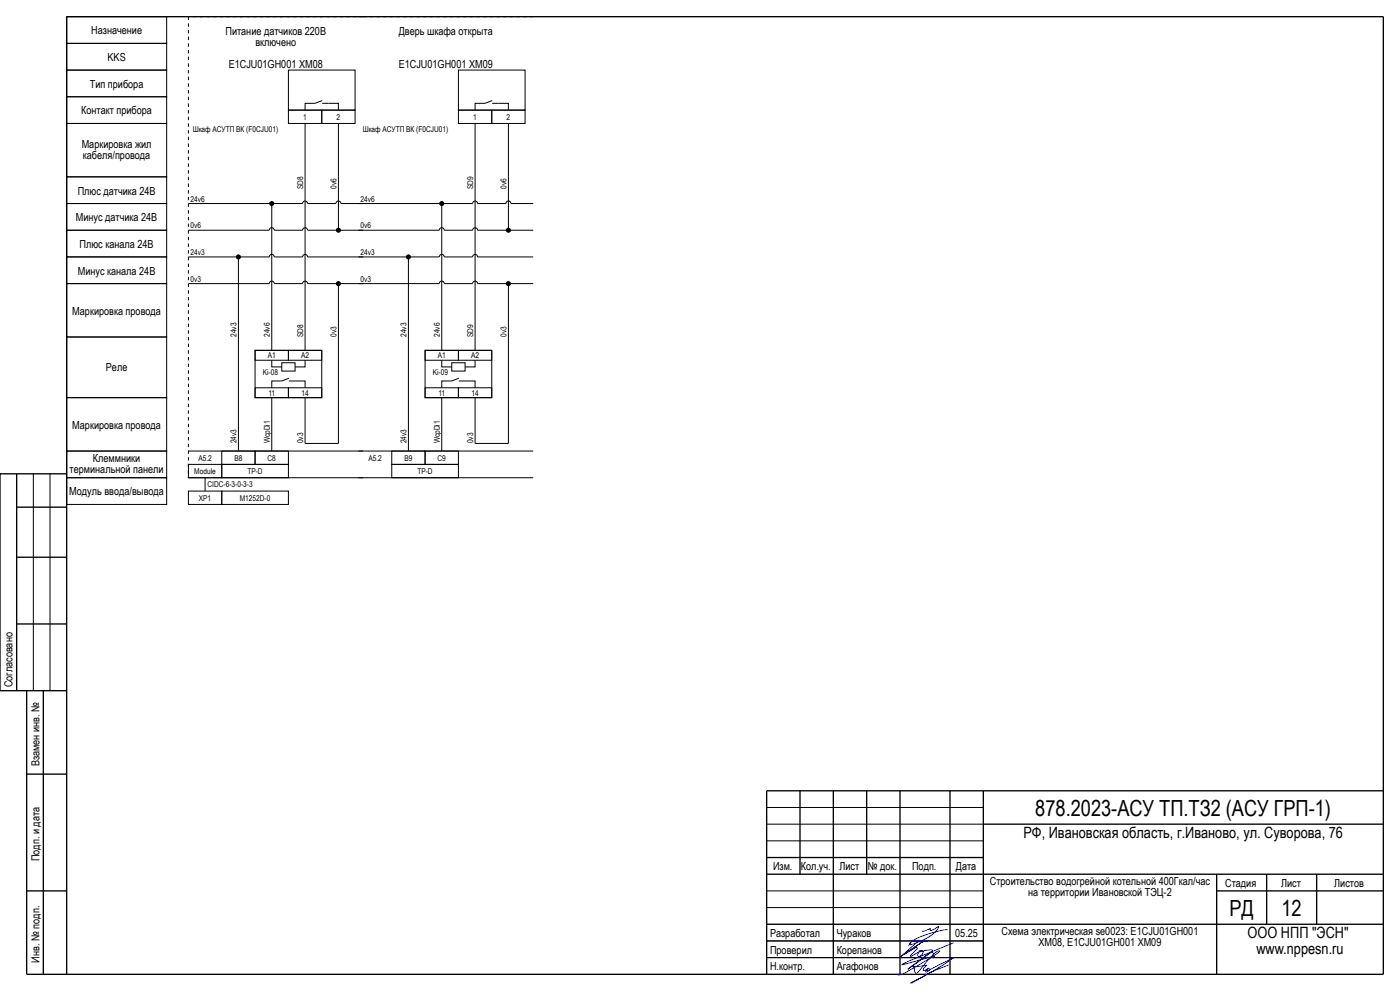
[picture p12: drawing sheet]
<svg xmlns="http://www.w3.org/2000/svg" width="420mm" height="297mm" viewBox="0 0 420 297" stroke-linecap="round" stroke-linejoin="round" font-family="sans-serif">
<g fill="#000" stroke="#000" stroke-width=".3">
<path d="M91.5 37v16zM101.5 37v16zM142.5 37v16zM152.5 37v16zM91.5 53v52zM101.5 53v15.6zM142.5 53v52zM152.5 53v15.6zM56.5 69h24.3zM56.5 77h24.3zM56.5 61h34.3zM71.5 77.4v57.8z"/>
<path d="M81.5 61.4v43.6zM82.3 69h8.5zM82.3 77h8.5zM92.3 61h8.5zM92.3 77h16.7zM92.3 69h16.7zM102.3 61h6.7zM107.5 69h24.3zM107.5 77h24.3zM107.5 61h34.3zM122.5 77.4v57.8zM132.5 61.4v43.6z"/>
<path d="M133.3 69h8.5zM133.3 77h8.5zM143.3 61h8.5zM143.3 77h16.7zM143.3 69h16.7zM153.3 61h6.7zM56.5 85h24.3zM82.3 85h8.5zM92.3 85h16.7zM101.5 85.4v47.5zM107.5 85h24.3zM133.3 85h8.5z"/>
<path d="M143.3 85h16.7zM152.5 85.4v47.5zM81.5 119.2v16zM91.5 119.2v13.7zM132.5 119.2v16zM142.5 119.2v13.7zM56.5 135.2h52.5zM91.5 132.9h10zM107.5 135.2h52.5zM142.5 132.9h10zM56.5 143.2h52.5zM61.5 143.2v4z"/>
<path d="M107.5 143.2h52.5zM10 142v65zM15 142v65zM230 252h65zM230 247h65zM230 242h65zM230 277h65zM230 272h65zM230 267h65zM230 287h65zM230 282h65z"/>
</g>
<g fill="#000" stroke="#000" stroke-width=".4">
<path d="M20 5h395zM5 152h15zM5 167h15zM5 187h15zM5 142v65zM8 207v85zM13 207v85zM8 232h12zM230 237h185zM230 257h65zM295 247h120zM8 267h12z"/>
<path d="M230 262h185zM240 237v25zM260 237v25zM295 277h120zM365 267h50zM380 262v15zM395 262v15zM8 292h407zM20 5v287zM230 237v55zM250 237v55zM270 237v55z"/>
<path d="M285 237v55zM295 237v55zM365 262v30zM415 5v287z"/>
</g>
<path d="M20 142h-20v65h20" fill="none" stroke="#000" stroke-width=".4"/>
<path d="M284.2 278.7a23.9 23.9 0 0 0-11 3.8l-.3 .6a12.6 12.6 0 0 0 8.6-5.2v-.3l-2.1 1.3a.32 .32 0 0 1-.4-.2 .32 .32 0 0 1 .1-.4l-1.5 .7-1 .1M284.6 289.2a74 74 0 0 0-11.4 5.4l6.6-3.5 6.4-4.1-7.9 3.8a.34 .34 0 0 1-.1-.4 .34 .34 0 0 1 .5-.1 .34 .34 0 0 1 .1 .4 .6 .6 0 0 1-.4 .6 .6 .6 0 0 1-.7-.3l.3-.4-.8 .3a.52 .52 0 0 1-.3-.6 .52 .52 0 0 1 .5-.4l.6-.6h-.1a6.3 6.3 0 0 1-4.3 .1l.2-.1a1.23 1.23 0 0 1 .6 1.6 .57 .57 0 0 0 .2 .7 .57 .57 0 0 0 .8-.2l1.4-1.7a14.3 14.3 0 0 1 4.9-4.8l.1 .4-1.8 1.2-9.3 5.5a1.16 1.16 0 0 1-1.5 0l.1-.2M286.1 282.5l-13.4 5.5-2.1 1.1 9.5-2.5a.23 .23 0 0 1 .2 .2 .23 .23 0 0 1-.2 .2l-.4-.4 .3-.5a.47 .47 0 0 0-.1-.6 .47 .47 0 0 0-.6-.1l-7 5.1 7.5-5.6-.6-.3-3.4 .6a.62 .62 0 0 1 1-.1 .62 .62 0 0 1-.2 1l-.8 .6a.48 .48 0 0 1-.5-.3 .48 .48 0 0 1 .1-.6l.2-.5-2.2 1.3-.3-.1 2.1-2.3a.56 .56 0 0 0-.9 .1l-3.2 1.8 5.3-3.6 2-.6-2 .6-6.4 4.4 5.7-5.1a1.72 1.72 0 0 1-2 .1l-1.1 1.6" fill="none" stroke="#00f" stroke-width=".3"/>
<path d="M56.5 5v138.2zM56.5 5h52.5zM107.5 5h52.5z" fill="#000" stroke="#000" stroke-width=".3" stroke-dasharray="1 1" stroke-linecap="butt"/>
<g fill="none" stroke="#000" stroke-width=".3">
<path d="M20 13h30v8h-30zM20 5h30v8h-30zM20 37h30v16h-30zM20 29h30v8h-30zM20 21h30v8h-30zM86.5 33h10v4h-10zM86.5 21h20v12h-20zM96.5 33h10v4h-10zM96.7 30.1l-2.2 .9h-3v2M96.7 31h4.8v2M137.5 33h10v4h-10zM137.5 21h20v12h-20z"/>
<path d="M147.5 33h10v4h-10zM147.7 30.1l-2.2 .9h-3v2M147.7 31h4.8v2M20 53h30v8h-30zM20 61h30v8h-30zM20 69h30v8h-30zM20 77h30v8h-30zM80.8 69a.75 .75 0 0 1 .7-.7 .75 .75 0 0 1 .8 .7M80.8 77a.75 .75 0 0 1 .7-.7 .75 .75 0 0 1 .8 .7M90.8 61a.75 .75 0 0 1 .7-.7 .75 .75 0 0 1 .8 .7M90.8 77a.75 .75 0 0 1 .7-.7 .75 .75 0 0 1 .8 .7M90.8 69a.75 .75 0 0 1 .7-.7 .75 .75 0 0 1 .8 .7"/>
<path d="M100.8 61a.75 .75 0 0 1 .7-.7 .75 .75 0 0 1 .8 .7M131.8 69a.75 .75 0 0 1 .7-.7 .75 .75 0 0 1 .8 .7M131.8 77a.75 .75 0 0 1 .7-.7 .75 .75 0 0 1 .8 .7M141.8 61a.75 .75 0 0 1 .7-.7 .75 .75 0 0 1 .8 .7M141.8 77a.75 .75 0 0 1 .7-.7 .75 .75 0 0 1 .8 .7M141.8 69a.75 .75 0 0 1 .7-.7 .75 .75 0 0 1 .8 .7M151.8 61a.75 .75 0 0 1 .7-.7 .75 .75 0 0 1 .8 .7M20 85h30v16h-30zM80.8 85a.75 .75 0 0 1 .7-.7 .75 .75 0 0 1 .8 .7M90.8 85a.75 .75 0 0 1 .7-.7 .75 .75 0 0 1 .8 .7M131.8 85a.75 .75 0 0 1 .7-.7 .75 .75 0 0 1 .8 .7M141.8 85a.75 .75 0 0 1 .7-.7 .75 .75 0 0 1 .8 .7"/>
<path d="M20 119.2h30v16h-30zM20 101h30v18.2h-30zM76.5 105h20v14.2h-20zM76.5 105h10v3h-10zM76.5 116.2h10v3h-10zM81.5 108v2h3M84.5 108.7h4v2.5h-4zM86.5 105h10v3h-10zM86.5 116.2h10v3h-10zM86.7 113.4l-2.2 .8h-3v2M86.7 114.2h4.8v2M91.5 108v2h-3"/>
<path d="M127.5 105h20v14.2h-20zM127.5 105h10v3h-10zM127.5 116.2h10v3h-10zM132.5 108v2h3M135.5 108.7h4v2.5h-4zM137.5 105h10v3h-10zM137.5 116.2h10v3h-10zM137.7 113.4l-2.2 .8h-3v2M137.7 114.2h4.8v2M142.5 108v2h-3M20 135.2h30v8h-30zM56.5 139.2h10v4h-10z"/>
<path d="M66.5 135.2h10v4h-10zM66.5 139.2h20v4h-20zM76.5 135.2h10v4h-10zM117.5 135.2h10v4h-10zM117.5 139.2h20v4h-20zM127.5 135.2h10v4h-10zM20 143.2h30v8h-30zM56.5 147.2h10v4h-10zM66.5 147.2h20v4h-20z"/>
</g>
<g fill="none" stroke="#000" stroke-width=".7" stroke-linecap="butt">
<circle cx="71.5" cy="77" r=".4"/>
<circle cx="81.5" cy="61" r=".4"/>
<circle cx="101.5" cy="69" r=".4"/>
<circle cx="122.5" cy="77" r=".4"/>
<circle cx="132.5" cy="61" r=".4"/>
<circle cx="152.5" cy="69" r=".4"/>
<circle cx="101.5" cy="85" r=".4"/>
<circle cx="152.5" cy="85" r=".4"/>
</g>
<g font-size="6.7">
<text x="310.6" y="244.6">878.2023-АСУ ТП.ТЗ2 (АСУ ГРП-1)</text>
<text x="368.8" y="274.7">РД</text>
<text x="384.5" y="274.6">12</text>
</g>
<g font-size="4.7">
<text x="307" y="251.1">РФ, Ивановская область, г.Иваново, ул. Суворова, 76</text>
<text x="374.3" y="281.1">ООО НПП &quot;ЭСН&quot;</text>
<text x="376.9" y="285.8">www.nppesn.ru</text>
</g>
<g font-size="3.3">
<text x="27.4" y="10.3">Назначение</text>
<text x="67.6" y="10.5">Питание датчиков 220В</text>
<text x="119.6" y="10.5">Дверь шкафа открыта</text>
<text x="76.6" y="13.8">включено</text>
<text x="32.3" y="18.3">KKS</text>
<text x="68.6" y="20.2">E1CJU01GH001 XM08</text>
<text x="119.6" y="20.2">E1CJU01GH001 XM09</text>
<text x="27" y="26.2">Тип прибора</text>
<text x="24.4" y="34.2">Контакт прибора</text>
<text x="24.5" y="44.2">Маркировка жил</text>
<text x="24.9" y="47.6">кабеля/провода</text>
<text x="23.3" y="58.3">Плюс датчика 24В</text>
<text x="22.8" y="66.3">Минус датчика 24В</text>
<text x="23.9" y="74.3">Плюс канала 24В</text>
<text x="23.4" y="82.3">Минус канала 24В</text>
<text x="21.7" y="94.3">Маркировка провода</text>
<text x="31.8" y="111.3">Реле</text>
<text x="21.7" y="128.5">Маркировка провода</text>
<text x="20.9" y="141.8">терминальной панели</text>
<text x="27.9" y="138.4">Клеммники</text>
<text x="20.8" y="148.4">Модуль ввода/вывода</text>
<text x="3.8" y="206" transform="rotate(-90 3.8 206)">Согласовано</text>
<text x="11.8" y="229.7" transform="rotate(-90 11.8 229.7)">Взамен инв. №</text>
<text x="11.8" y="258.1" transform="rotate(-90 11.8 258.1)">Подп. и дата</text>
<text x="231.9" y="260.8">Изм.</text>
<text x="240.2" y="260.8">Кол.уч.</text>
<text x="251.8" y="260.8">Лист</text>
<text x="260.4" y="260.8">№ док.</text>
<text x="273.6" y="260.8">Подп.</text>
<text x="286.8" y="260.8">Дата</text>
<text x="296.9" y="265.1">Строительство водогрейной котельной 400Гкал/час</text>
<text x="308.4" y="268.4">на территории Ивановской ТЭЦ-2</text>
<text x="367.5" y="265.8">Стадия</text>
<text x="384.3" y="265.8">Лист</text>
<text x="400.3" y="265.8">Листов</text>
<text x="231" y="280.7">Разработал</text>
<text x="251" y="280.8">Чураков</text>
<text x="286.6" y="280.8">05.25</text>
<text x="300.4" y="280.1">Схема электрическая se0023: E1CJU01GH001</text>
<text x="231" y="285.8">Проверил</text>
<text x="251" y="285.8">Корепанов</text>
<text x="311.5" y="283.4">XM08, E1CJU01GH001 XM09</text>
<text x="11.8" y="288.5" transform="rotate(-90 11.8 288.5)">Инв. № подп.</text>
<text x="231" y="290.8">Н.контр.</text>
<text x="251" y="290.8">Агафонов</text>
</g>
<g font-size="2.4">
<text x="91" y="35.9">1</text>
<text x="101" y="35.9">2</text>
<text x="142" y="35.9">1</text>
<text x="152" y="35.9">2</text>
<text x="57.8" y="39.6">Шкаф АСУТП ВК (F0CJU01)</text>
<text x="108.8" y="39.6">Шкаф АСУТП ВК (F0CJU01)</text>
<text x="91" y="56.6" transform="rotate(-90 91 56.6)">SD8</text>
<text x="101" y="56.6" transform="rotate(-90 101 56.6)">0v6</text>
<text x="142" y="56.6" transform="rotate(-90 142 56.6)">SD9</text>
<text x="152" y="56.6" transform="rotate(-90 152 56.6)">0v6</text>
<text x="57.2" y="60.4">24v6</text>
<text x="108.2" y="60.4">24v6</text>
<text x="57.2" y="68.4">0v6</text>
<text x="108.2" y="68.4">0v6</text>
<text x="57.2" y="76.5">24v3</text>
<text x="108.2" y="76.5">24v3</text>
<text x="57.2" y="84.5">0v3</text>
<text x="108.2" y="84.5">0v3</text>
<text x="71" y="101" transform="rotate(-90 71 101)">24v3</text>
<text x="81" y="101" transform="rotate(-90 81 101)">24v6</text>
<text x="91" y="101" transform="rotate(-90 91 101)">SD8</text>
<text x="101" y="101" transform="rotate(-90 101 101)">0v3</text>
<text x="122" y="101" transform="rotate(-90 122 101)">24v3</text>
<text x="132" y="101" transform="rotate(-90 132 101)">24v6</text>
<text x="142" y="101" transform="rotate(-90 142 101)">SD9</text>
<text x="152" y="101" transform="rotate(-90 152 101)">0v3</text>
<text x="80.3" y="107.4">A1</text>
<text x="90.3" y="107.4">A2</text>
<text x="131.3" y="107.4">A1</text>
<text x="141.3" y="107.4">A2</text>
<text x="78.8" y="112.4">Ki-08</text>
<text x="129.8" y="112.4">Ki-09</text>
<text x="80.5" y="118.6">11</text>
<text x="90.4" y="118.6">14</text>
<text x="131.5" y="118.6">11</text>
<text x="141.4" y="118.6">14</text>
<text x="71" y="132.9" transform="rotate(-90 71 132.9)">24v3</text>
<text x="81" y="132.9" transform="rotate(-90 81 132.9)">WcpDi1</text>
<text x="91" y="132.9" transform="rotate(-90 91 132.9)">0v3</text>
<text x="122" y="132.9" transform="rotate(-90 122 132.9)">24v3</text>
<text x="132" y="132.9" transform="rotate(-90 132 132.9)">WcpDi1</text>
<text x="142" y="132.9" transform="rotate(-90 142 132.9)">0v3</text>
<text x="58.3" y="142.1">Module</text>
<text x="59.5" y="138.1">A5.2</text>
<text x="70.3" y="138.1">B8</text>
<text x="74.2" y="142.1">TP-D</text>
<text x="80.3" y="138.1">C8</text>
<text x="110.5" y="138.1">A5.2</text>
<text x="121.3" y="138.1">B9</text>
<text x="125.2" y="142.1">TP-D</text>
<text x="131.3" y="138.1">C9</text>
<text x="62.3" y="146.1">CIDC-6-3-0-3-3</text>
<text x="59.7" y="150.1">XP1</text>
<text x="71.9" y="150.1">M1252D-0</text>
</g>
</svg>
